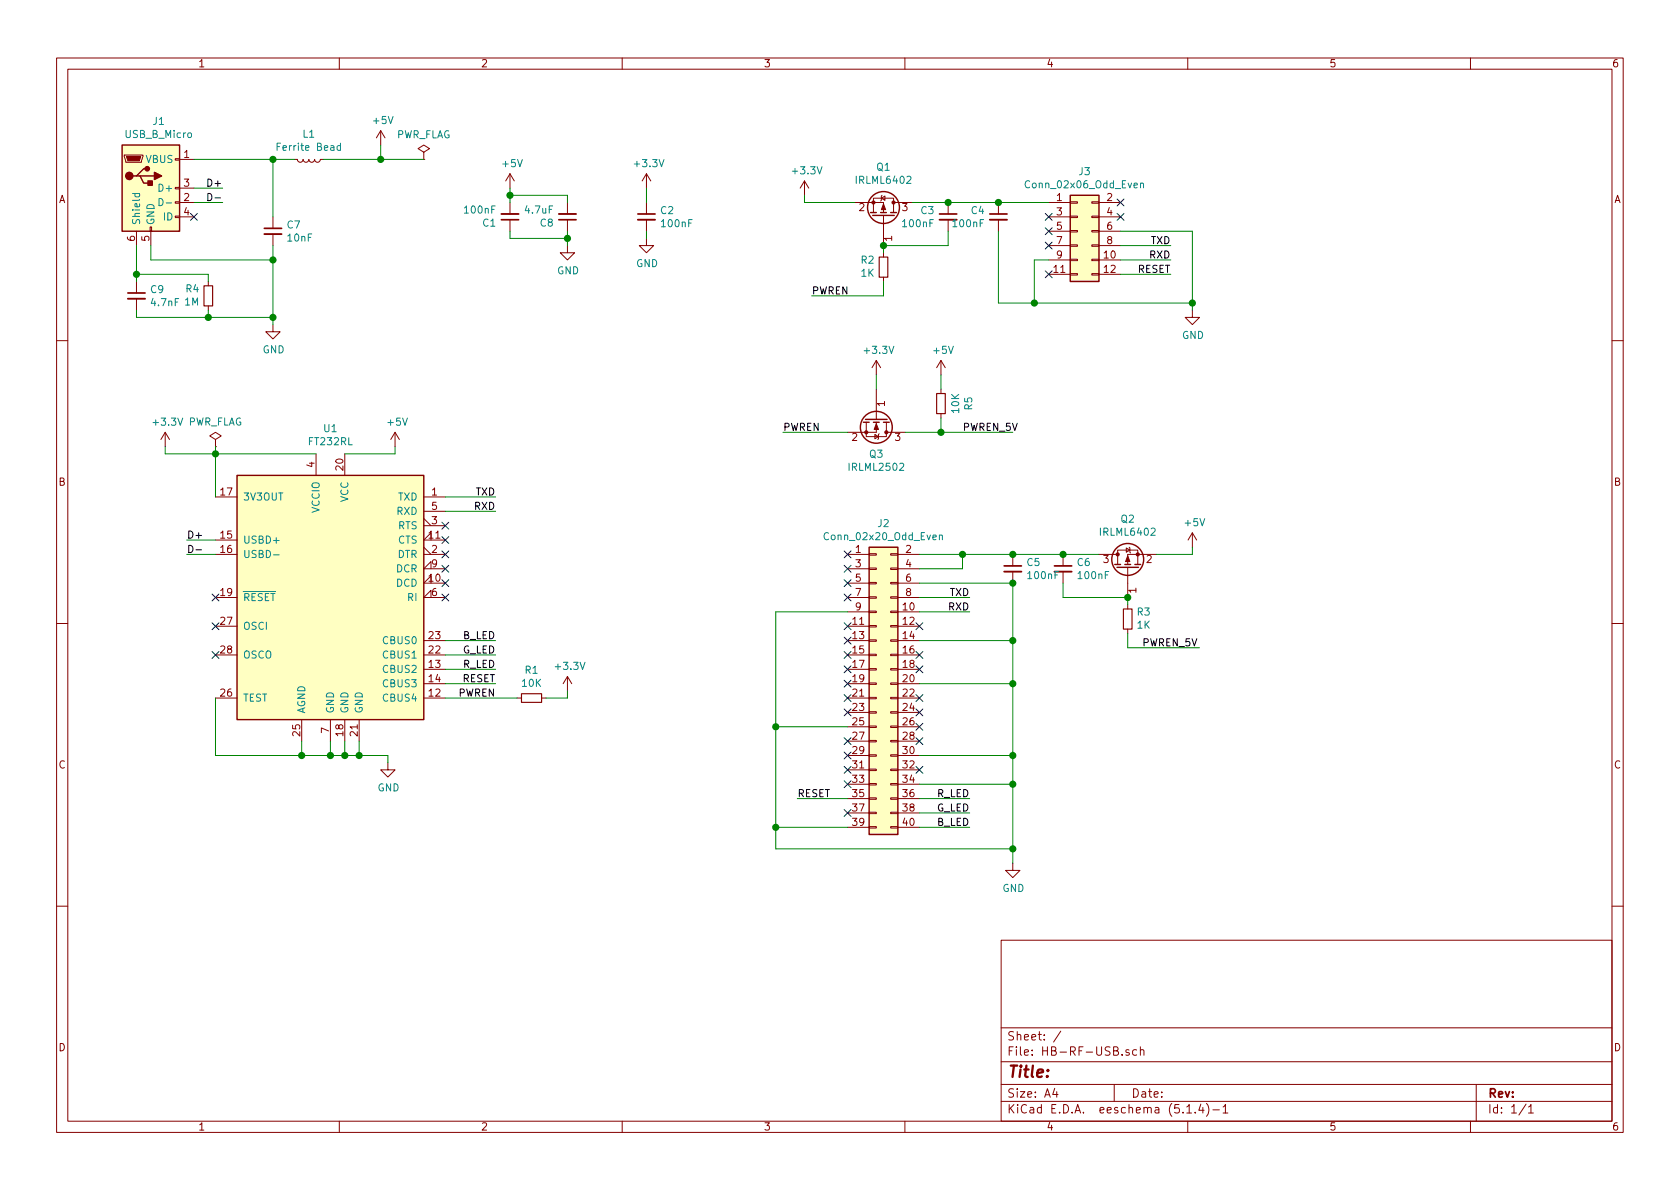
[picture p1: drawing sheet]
EESchema Schematic File Version 4
LIBS:HB-RF-USB-cache
EELAYER 30 0
EELAYER END
$Descr A4 11693 8268
encoding utf-8
Sheet 1 1
Title ""
Date ""
Rev ""
Comp ""
Comment1 ""
Comment2 ""
Comment3 ""
Comment4 ""
$EndDescr
$Comp
L HB-RF-USB-rescue:FT232RL-Interface_USB U1
U 1 1
P 2300 4150
F 0 "U1" H 2300 5328 50  0000 C CNN
F 1 "FT232RL" H 2300 5237 50  0000 C CNN
F 2 "Package_SO:SSOP-28_5.3x10.2mm_P0.65mm" H 2300 4150 50  0001 C CNN
F 3 "http://www.ftdichip.com/Products/ICs/FT232RL.htm" H 2300 4150 50  0001 C CNN
	1    2300 4150
	1    0    0    -1  
$EndComp
$Comp
L Connector:USB_B_Micro J1
U 1 1
P 1050 1300
F 0 "J1" H 1105 1767 50  0000 C CNN
F 1 "USB_B_Micro" H 1105 1676 50  0000 C CNN
F 2 "Homebrew:U-F-M5DD-Y-1" H 1200 1250 50  0001 C CNN
F 3 "~" H 1200 1250 50  0001 C CNN
	1    1050 1300
	1    0    0    -1  
$EndComp
$Comp
L Connector_Generic:Conn_02x06_Odd_Even J3
U 1 1
P 7500 1600
F 0 "J3" H 7550 2017 50  0000 C CNN
F 1 "Conn_02x06_Odd_Even" H 7550 1926 50  0000 C CNN
F 2 "Connector_PinHeader_2.54mm:PinHeader_2x06_P2.54mm_Vertical" H 7500 1600 50  0001 C CNN
F 3 "~" H 7500 1600 50  0001 C CNN
	1    7500 1600
	1    0    0    -1  
$EndComp
$Comp
L Connector_Generic:Conn_02x20_Odd_Even J2
U 1 1
P 6100 4750
F 0 "J2" H 6150 5867 50  0000 C CNN
F 1 "Conn_02x20_Odd_Even" H 6150 5776 50  0000 C CNN
F 2 "Connector_PinHeader_2.54mm:PinHeader_2x20_P2.54mm_Vertical" H 6100 4750 50  0001 C CNN
F 3 "~" H 6100 4750 50  0001 C CNN
	1    6100 4750
	1    0    0    -1  
$EndComp
$Comp
L power:GND #PWR01
U 1 1
P 1900 2250
F 0 "#PWR01" H 1900 2000 50  0001 C CNN
F 1 "GND" H 1905 2077 50  0000 C CNN
F 2 "" H 1900 2250 50  0001 C CNN
F 3 "" H 1900 2250 50  0001 C CNN
	1    1900 2250
	1    0    0    -1  
$EndComp
$Comp
L power:GND #PWR05
U 1 1
P 2700 5300
F 0 "#PWR05" H 2700 5050 50  0001 C CNN
F 1 "GND" H 2705 5127 50  0000 C CNN
F 2 "" H 2700 5300 50  0001 C CNN
F 3 "" H 2700 5300 50  0001 C CNN
	1    2700 5300
	1    0    0    -1  
$EndComp
Wire Wire Line
	2100 5150 2100 5250
Wire Wire Line
	2100 5250 2300 5250
Wire Wire Line
	2700 5250 2700 5300
Wire Wire Line
	2300 5150 2300 5250
Connection ~ 2300 5250
Wire Wire Line
	2400 5150 2400 5250
Wire Wire Line
	2300 5250 2400 5250
Connection ~ 2400 5250
Wire Wire Line
	2400 5250 2500 5250
Wire Wire Line
	2500 5150 2500 5250
Connection ~ 2500 5250
Wire Wire Line
	2500 5250 2700 5250
$Comp
L power:+5V #PWR02
U 1 1
P 2650 1000
F 0 "#PWR02" H 2650 850 50  0001 C CNN
F 1 "+5V" H 2665 1173 50  0000 C CNN
F 2 "" H 2650 1000 50  0001 C CNN
F 3 "" H 2650 1000 50  0001 C CNN
	1    2650 1000
	1    0    0    -1  
$EndComp
NoConn ~ 1350 1500
Text Label 6750 4150 2    50   ~ 0
TXD
Text Label 6750 4250 2    50   ~ 0
RXD
Wire Wire Line
	6750 4150 6400 4150
Wire Wire Line
	6750 4250 6400 4250
NoConn ~ 3100 3650
NoConn ~ 3100 3750
NoConn ~ 3100 3850
NoConn ~ 3100 3950
NoConn ~ 3100 4050
NoConn ~ 3100 4150
$Comp
L Device:C_Small C2
U 1 1
P 4500 1500
F 0 "C2" H 4592 1546 50  0000 L CNN
F 1 "100nF" H 4592 1455 50  0000 L CNN
F 2 "Capacitor_SMD:C_0805_2012Metric_Pad1.15x1.40mm_HandSolder" H 4500 1500 50  0001 C CNN
F 3 "~" H 4500 1500 50  0001 C CNN
	1    4500 1500
	1    0    0    -1  
$EndComp
$Comp
L power:GND #PWR03
U 1 1
P 4500 1650
F 0 "#PWR03" H 4500 1400 50  0001 C CNN
F 1 "GND" H 4505 1477 50  0000 C CNN
F 2 "" H 4500 1650 50  0001 C CNN
F 3 "" H 4500 1650 50  0001 C CNN
	1    4500 1650
	1    0    0    -1  
$EndComp
Wire Wire Line
	4500 1600 4500 1650
Wire Wire Line
	1500 3150 2200 3150
Wire Wire Line
	1500 3150 1500 3450
Wire Wire Line
	4500 1300 4500 1400
Connection ~ 1500 3150
Wire Wire Line
	2400 3150 2750 3150
Wire Wire Line
	2750 3150 2750 3100
$Comp
L power:+5V #PWR06
U 1 1
P 2750 3100
F 0 "#PWR06" H 2750 2950 50  0001 C CNN
F 1 "+5V" H 2765 3273 50  0000 C CNN
F 2 "" H 2750 3100 50  0001 C CNN
F 3 "" H 2750 3100 50  0001 C CNN
	1    2750 3100
	1    0    0    -1  
$EndComp
Text Label 3450 4750 2    50   ~ 0
RESET
Text Label 6750 5550 2    50   ~ 0
R_LED
Text Label 6750 5650 2    50   ~ 0
G_LED
Text Label 6750 5750 2    50   ~ 0
B_LED
Wire Wire Line
	3100 4450 3450 4450
Wire Wire Line
	6750 5550 6400 5550
Wire Wire Line
	6400 5650 6750 5650
Wire Wire Line
	6750 5750 6400 5750
Text Label 3450 4650 2    50   ~ 0
R_LED
Text Label 3450 4550 2    50   ~ 0
G_LED
Text Label 3450 4450 2    50   ~ 0
B_LED
Wire Wire Line
	3450 4550 3100 4550
Wire Wire Line
	3100 4650 3450 4650
Wire Wire Line
	3450 4750 3100 4750
Text Label 5550 5550 0    50   ~ 0
RESET
Wire Wire Line
	5550 5550 5900 5550
$Comp
L power:+5V #PWR011
U 1 1
P 8300 3800
F 0 "#PWR011" H 8300 3650 50  0001 C CNN
F 1 "+5V" H 8315 3973 50  0000 C CNN
F 2 "" H 8300 3800 50  0001 C CNN
F 3 "" H 8300 3800 50  0001 C CNN
	1    8300 3800
	1    0    0    -1  
$EndComp
Wire Wire Line
	6400 3850 6700 3850
Wire Wire Line
	6700 3950 6700 3850
Wire Wire Line
	6400 3950 6700 3950
$Comp
L power:GND #PWR09
U 1 1
P 7050 6000
F 0 "#PWR09" H 7050 5750 50  0001 C CNN
F 1 "GND" H 7055 5827 50  0000 C CNN
F 2 "" H 7050 6000 50  0001 C CNN
F 3 "" H 7050 6000 50  0001 C CNN
	1    7050 6000
	1    0    0    -1  
$EndComp
Wire Wire Line
	6400 4050 7050 4050
Wire Wire Line
	7050 4050 7050 4450
Wire Wire Line
	6400 4450 7050 4450
Connection ~ 7050 4450
Wire Wire Line
	7050 4450 7050 4750
Wire Wire Line
	6400 4750 7050 4750
Connection ~ 7050 4750
Wire Wire Line
	7050 4750 7050 5250
Wire Wire Line
	6400 5250 7050 5250
Connection ~ 7050 5250
Wire Wire Line
	7050 5250 7050 5450
Wire Wire Line
	6400 5450 7050 5450
Connection ~ 7050 5450
NoConn ~ 6400 4350
NoConn ~ 6400 4550
NoConn ~ 6400 4650
NoConn ~ 6400 4850
NoConn ~ 6400 4950
NoConn ~ 6400 5050
NoConn ~ 6400 5150
NoConn ~ 6400 5350
NoConn ~ 5900 5650
NoConn ~ 5900 5450
NoConn ~ 5900 5350
NoConn ~ 5900 5250
NoConn ~ 5900 5150
NoConn ~ 5900 4950
NoConn ~ 5900 4850
NoConn ~ 5900 4750
NoConn ~ 5900 4650
NoConn ~ 5900 4550
NoConn ~ 5900 4450
NoConn ~ 5900 4350
NoConn ~ 5900 4150
NoConn ~ 5900 4050
NoConn ~ 5900 3950
NoConn ~ 5900 3850
Wire Wire Line
	5900 4250 5400 4250
Wire Wire Line
	5400 4250 5400 5050
Wire Wire Line
	7050 5900 7050 6000
Wire Wire Line
	5400 5900 7050 5900
Wire Wire Line
	7050 5450 7050 5900
Connection ~ 7050 5900
Wire Wire Line
	5900 5050 5400 5050
Connection ~ 5400 5050
Wire Wire Line
	5400 5050 5400 5750
Wire Wire Line
	5900 5750 5400 5750
Connection ~ 5400 5750
Wire Wire Line
	5400 5750 5400 5900
Text Label 8150 1700 2    50   ~ 0
TXD
Text Label 8150 1800 2    50   ~ 0
RXD
Wire Wire Line
	8150 1700 7800 1700
Wire Wire Line
	8150 1800 7800 1800
Text Label 8150 1900 2    50   ~ 0
RESET
Wire Wire Line
	7800 1900 8150 1900
NoConn ~ 7800 1500
NoConn ~ 7800 1400
NoConn ~ 7300 1500
NoConn ~ 7300 1600
NoConn ~ 7300 1700
NoConn ~ 7300 1900
$Comp
L Transistor_FET:IRLML6402 Q2
U 1 1
P 7850 3950
F 0 "Q2" V 8193 3950 50  0000 C CNN
F 1 "IRLML6402" V 8102 3950 50  0000 C CNN
F 2 "Package_TO_SOT_SMD:SOT-23_Handsoldering" H 8050 3875 50  0001 L CIN
F 3 "https://www.infineon.com/dgdl/irlml6402pbf.pdf?fileId=5546d462533600a401535668d5c2263c" H 7850 3950 50  0001 L CNN
	1    7850 3950
	0    -1   -1   0   
$EndComp
Wire Wire Line
	1050 1700 1050 1800
$Comp
L Device:C_Small C7
U 1 1
P 1900 1600
F 0 "C7" H 1992 1646 50  0000 L CNN
F 1 "10nF" H 1992 1555 50  0000 L CNN
F 2 "Capacitor_SMD:C_0805_2012Metric_Pad1.15x1.40mm_HandSolder" H 1900 1600 50  0001 C CNN
F 3 "~" H 1900 1600 50  0001 C CNN
	1    1900 1600
	1    0    0    -1  
$EndComp
Text Label 3450 4850 2    50   ~ 0
PWREN
NoConn ~ 1500 4150
NoConn ~ 1500 4350
NoConn ~ 1500 4550
$Comp
L Device:R_Small R1
U 1 1
P 3700 4850
F 0 "R1" V 3504 4850 50  0000 C CNN
F 1 "10K" V 3595 4850 50  0000 C CNN
F 2 "Resistor_SMD:R_0805_2012Metric_Pad1.15x1.40mm_HandSolder" H 3700 4850 50  0001 C CNN
F 3 "~" H 3700 4850 50  0001 C CNN
	1    3700 4850
	0    1    1    0   
$EndComp
Wire Wire Line
	3100 4850 3600 4850
Wire Wire Line
	3950 4850 3950 4800
Wire Wire Line
	3800 4850 3950 4850
$Comp
L Device:R_Small R3
U 1 1
P 7850 4300
F 0 "R3" H 7791 4254 50  0000 R CNN
F 1 "1K" H 7791 4345 50  0000 R CNN
F 2 "Resistor_SMD:R_0805_2012Metric_Pad1.15x1.40mm_HandSolder" H 7850 4300 50  0001 C CNN
F 3 "~" H 7850 4300 50  0001 C CNN
	1    7850 4300
	-1   0    0    1   
$EndComp
$Comp
L Device:C_Small C6
U 1 1
P 7400 3950
F 0 "C6" H 7492 3996 50  0000 L CNN
F 1 "100nF" H 7492 3905 50  0000 L CNN
F 2 "Capacitor_SMD:C_0805_2012Metric_Pad1.15x1.40mm_HandSolder" H 7400 3950 50  0001 C CNN
F 3 "~" H 7400 3950 50  0001 C CNN
	1    7400 3950
	1    0    0    -1  
$EndComp
$Comp
L Device:C_Small C5
U 1 1
P 7050 3950
F 0 "C5" H 7142 3996 50  0000 L CNN
F 1 "100nF" H 7142 3905 50  0000 L CNN
F 2 "Capacitor_SMD:C_0805_2012Metric_Pad1.15x1.40mm_HandSolder" H 7050 3950 50  0001 C CNN
F 3 "~" H 7050 3950 50  0001 C CNN
	1    7050 3950
	1    0    0    -1  
$EndComp
Wire Wire Line
	7400 3850 7650 3850
Wire Wire Line
	7400 3850 7050 3850
Connection ~ 7400 3850
Wire Wire Line
	7400 4050 7400 4150
Wire Wire Line
	7400 4150 7850 4150
Wire Wire Line
	7850 4150 7850 4200
Connection ~ 7850 4150
Connection ~ 7050 3850
Wire Wire Line
	7850 4400 7850 4500
Wire Wire Line
	7850 4500 8350 4500
Connection ~ 7050 4050
Wire Wire Line
	6700 3850 7050 3850
Connection ~ 6700 3850
Wire Wire Line
	8050 3850 8300 3850
Wire Wire Line
	8300 3850 8300 3800
$Comp
L Transistor_FET:IRLML6402 Q1
U 1 1
P 6150 1500
F 0 "Q1" V 6493 1500 50  0000 C CNN
F 1 "IRLML6402" V 6402 1500 50  0000 C CNN
F 2 "Package_TO_SOT_SMD:SOT-23_Handsoldering" H 6350 1425 50  0001 L CIN
F 3 "https://www.infineon.com/dgdl/irlml6402pbf.pdf?fileId=5546d462533600a401535668d5c2263c" H 6150 1500 50  0001 L CNN
	1    6150 1500
	0    1    -1   0   
$EndComp
$Comp
L Device:R_Small R2
U 1 1
P 6150 1850
F 0 "R2" H 6091 1804 50  0000 R CNN
F 1 "1K" H 6091 1895 50  0000 R CNN
F 2 "Resistor_SMD:R_0805_2012Metric_Pad1.15x1.40mm_HandSolder" H 6150 1850 50  0001 C CNN
F 3 "~" H 6150 1850 50  0001 C CNN
	1    6150 1850
	1    0    0    1   
$EndComp
$Comp
L Device:C_Small C3
U 1 1
P 6600 1500
F 0 "C3" H 6692 1546 50  0000 L CNN
F 1 "100nF" H 6692 1455 50  0000 L CNN
F 2 "Capacitor_SMD:C_0805_2012Metric_Pad1.15x1.40mm_HandSolder" H 6600 1500 50  0001 C CNN
F 3 "~" H 6600 1500 50  0001 C CNN
	1    6600 1500
	-1   0    0    -1  
$EndComp
$Comp
L Device:C_Small C4
U 1 1
P 6950 1500
F 0 "C4" H 7042 1546 50  0000 L CNN
F 1 "100nF" H 7042 1455 50  0000 L CNN
F 2 "Capacitor_SMD:C_0805_2012Metric_Pad1.15x1.40mm_HandSolder" H 6950 1500 50  0001 C CNN
F 3 "~" H 6950 1500 50  0001 C CNN
	1    6950 1500
	-1   0    0    -1  
$EndComp
Wire Wire Line
	6600 1400 6350 1400
Wire Wire Line
	6600 1400 6950 1400
Connection ~ 6600 1400
Wire Wire Line
	6600 1600 6600 1700
Wire Wire Line
	6600 1700 6150 1700
Wire Wire Line
	6150 1700 6150 1750
Connection ~ 6150 1700
Connection ~ 6950 1400
Wire Wire Line
	6150 1950 6150 2050
Wire Wire Line
	6150 2050 5650 2050
Text Label 5650 2050 0    50   ~ 0
PWREN
Wire Wire Line
	7300 1400 6950 1400
$Comp
L power:GND #PWR010
U 1 1
P 8300 2150
F 0 "#PWR010" H 8300 1900 50  0001 C CNN
F 1 "GND" H 8305 1977 50  0000 C CNN
F 2 "" H 8300 2150 50  0001 C CNN
F 3 "" H 8300 2150 50  0001 C CNN
	1    8300 2150
	1    0    0    -1  
$EndComp
Wire Wire Line
	8300 1600 8300 2100
Wire Wire Line
	7800 1600 8300 1600
Wire Wire Line
	6950 1600 6950 2100
Wire Wire Line
	6950 2100 7200 2100
Connection ~ 8300 2100
Wire Wire Line
	8300 2100 8300 2150
Wire Wire Line
	7300 1800 7200 1800
Wire Wire Line
	7200 1800 7200 2100
Connection ~ 7200 2100
Wire Wire Line
	7200 2100 8300 2100
$Comp
L power:+3.3V #PWR04
U 1 1
P 1150 3100
F 0 "#PWR04" H 1150 2950 50  0001 C CNN
F 1 "+3.3V" H 1165 3273 50  0000 C CNN
F 2 "" H 1150 3100 50  0001 C CNN
F 3 "" H 1150 3100 50  0001 C CNN
	1    1150 3100
	1    0    0    -1  
$EndComp
$Comp
L power:+3.3V #PWR08
U 1 1
P 5600 1350
F 0 "#PWR08" H 5600 1200 50  0001 C CNN
F 1 "+3.3V" H 5615 1523 50  0000 C CNN
F 2 "" H 5600 1350 50  0001 C CNN
F 3 "" H 5600 1350 50  0001 C CNN
	1    5600 1350
	1    0    0    -1  
$EndComp
Wire Wire Line
	5600 1350 5600 1400
Wire Wire Line
	5600 1400 5950 1400
Wire Wire Line
	1500 3100 1500 3150
Text Label 3450 3450 2    50   ~ 0
TXD
Text Label 3450 3550 2    50   ~ 0
RXD
Wire Wire Line
	3450 3450 3100 3450
Wire Wire Line
	3450 3550 3100 3550
Text Label 1550 1300 2    50   ~ 0
D+
Text Label 1550 1400 2    50   ~ 0
D-
Text Label 1300 3750 0    50   ~ 0
D+
Text Label 1300 3850 0    50   ~ 0
D-
Wire Wire Line
	1350 1300 1550 1300
Wire Wire Line
	1550 1400 1350 1400
Wire Wire Line
	1300 3750 1500 3750
Wire Wire Line
	1300 3850 1500 3850
$Comp
L Device:C_Small C1
U 1 1
P 3550 1500
F 0 "C1" H 3642 1546 50  0000 L CNN
F 1 "100nF" H 3642 1455 50  0000 L CNN
F 2 "Capacitor_SMD:C_0805_2012Metric_Pad1.15x1.40mm_HandSolder" H 3550 1500 50  0001 C CNN
F 3 "~" H 3550 1500 50  0001 C CNN
	1    3550 1500
	-1   0    0    1   
$EndComp
$Comp
L power:GND #PWR012
U 1 1
P 3950 1700
F 0 "#PWR012" H 3950 1450 50  0001 C CNN
F 1 "GND" H 3955 1527 50  0000 C CNN
F 2 "" H 3950 1700 50  0001 C CNN
F 3 "" H 3950 1700 50  0001 C CNN
	1    3950 1700
	1    0    0    -1  
$EndComp
$Comp
L Device:C_Small C8
U 1 1
P 3950 1500
F 0 "C8" H 4042 1546 50  0000 L CNN
F 1 "4.7uF" H 4042 1455 50  0000 L CNN
F 2 "Capacitor_SMD:C_0805_2012Metric_Pad1.15x1.40mm_HandSolder" H 3950 1500 50  0001 C CNN
F 3 "~" H 3950 1500 50  0001 C CNN
	1    3950 1500
	-1   0    0    1   
$EndComp
Wire Wire Line
	2650 1100 2650 1000
$Comp
L Device:L_Small L1
U 1 1
P 2150 1100
F 0 "L1" V 1972 1100 50  0000 C CNN
F 1 "Ferrite Bead" V 2063 1100 50  0000 C CNN
F 2 "Inductor_SMD:L_0805_2012Metric_Pad1.15x1.40mm_HandSolder" H 2150 1100 50  0001 C CNN
F 3 "~" H 2150 1100 50  0001 C CNN
	1    2150 1100
	0    1    1    0   
$EndComp
$Comp
L power:+3.3V #PWR0101
U 1 1
P 4500 1300
F 0 "#PWR0101" H 4500 1150 50  0001 C CNN
F 1 "+3.3V" H 4515 1473 50  0000 C CNN
F 2 "" H 4500 1300 50  0001 C CNN
F 3 "" H 4500 1300 50  0001 C CNN
	1    4500 1300
	1    0    0    -1  
$EndComp
$Comp
L power:+5V #PWR0102
U 1 1
P 3550 1300
F 0 "#PWR0102" H 3550 1150 50  0001 C CNN
F 1 "+5V" H 3565 1473 50  0000 C CNN
F 2 "" H 3550 1300 50  0001 C CNN
F 3 "" H 3550 1300 50  0001 C CNN
	1    3550 1300
	1    0    0    -1  
$EndComp
Wire Wire Line
	3550 1300 3550 1350
Wire Wire Line
	3550 1350 3950 1350
Wire Wire Line
	3950 1350 3950 1400
Connection ~ 3550 1350
Wire Wire Line
	3550 1350 3550 1400
Wire Wire Line
	3550 1600 3550 1650
Wire Wire Line
	3550 1650 3950 1650
Wire Wire Line
	3950 1650 3950 1600
Wire Wire Line
	3950 1650 3950 1700
Connection ~ 3950 1650
Wire Wire Line
	1500 4850 1500 5250
Wire Wire Line
	1500 5250 2100 5250
Connection ~ 2100 5250
$Comp
L Device:C_Small C9
U 1 1
P 950 2050
F 0 "C9" H 1042 2096 50  0000 L CNN
F 1 "4.7nF" H 1042 2005 50  0000 L CNN
F 2 "Capacitor_SMD:C_0805_2012Metric_Pad1.15x1.40mm_HandSolder" H 950 2050 50  0001 C CNN
F 3 "~" H 950 2050 50  0001 C CNN
	1    950  2050
	1    0    0    -1  
$EndComp
$Comp
L Device:R_Small R4
U 1 1
P 1450 2050
F 0 "R4" H 1391 2004 50  0000 R CNN
F 1 "1M" H 1391 2095 50  0000 R CNN
F 2 "Resistor_SMD:R_0805_2012Metric_Pad1.15x1.40mm_HandSolder" H 1450 2050 50  0001 C CNN
F 3 "~" H 1450 2050 50  0001 C CNN
	1    1450 2050
	1    0    0    1   
$EndComp
Wire Wire Line
	950  1700 950  1900
Wire Wire Line
	950  1900 1450 1900
Wire Wire Line
	1450 1900 1450 1950
Connection ~ 950  1900
Wire Wire Line
	950  1900 950  1950
Wire Wire Line
	950  2150 950  2200
Wire Wire Line
	950  2200 1450 2200
Wire Wire Line
	1450 2150 1450 2200
Wire Wire Line
	1900 1500 1900 1100
Wire Wire Line
	1900 1100 2050 1100
Wire Wire Line
	1900 1700 1900 1800
Connection ~ 1900 1100
Wire Wire Line
	1450 2200 1900 2200
Connection ~ 1450 2200
Connection ~ 1900 2200
Wire Wire Line
	1900 2200 1900 2250
Wire Wire Line
	1050 1800 1900 1800
Connection ~ 1900 1800
Wire Wire Line
	1900 1800 1900 2200
Wire Wire Line
	1350 1100 1900 1100
$Comp
L power:PWR_FLAG #FLG0101
U 1 1
P 2950 1100
F 0 "#FLG0101" H 2950 1175 50  0001 C CNN
F 1 "PWR_FLAG" H 2950 1274 50  0000 C CNN
F 2 "" H 2950 1100 50  0001 C CNN
F 3 "~" H 2950 1100 50  0001 C CNN
	1    2950 1100
	1    0    0    -1  
$EndComp
Wire Wire Line
	2250 1100 2650 1100
Wire Wire Line
	2650 1100 2950 1100
Connection ~ 2650 1100
$Comp
L power:PWR_FLAG #FLG0102
U 1 1
P 1500 3100
F 0 "#FLG0102" H 1500 3175 50  0001 C CNN
F 1 "PWR_FLAG" H 1500 3274 50  0000 C CNN
F 2 "" H 1500 3100 50  0001 C CNN
F 3 "~" H 1500 3100 50  0001 C CNN
	1    1500 3100
	1    0    0    -1  
$EndComp
Wire Wire Line
	1150 3100 1150 3150
Wire Wire Line
	1150 3150 1500 3150
$Comp
L power:+3.3V #PWR0103
U 1 1
P 3950 4800
F 0 "#PWR0103" H 3950 4650 50  0001 C CNN
F 1 "+3.3V" H 3965 4973 50  0000 C CNN
F 2 "" H 3950 4800 50  0001 C CNN
F 3 "" H 3950 4800 50  0001 C CNN
	1    3950 4800
	1    0    0    -1  
$EndComp
$Comp
L Device:Q_NMOS_GSD Q3
U 1 1
P 6100 2900
F 0 "Q3" V 6350 2900 50  0000 C CNN
F 1 "IRLML2502" V 6441 2900 50  0000 C CNN
F 2 "Package_TO_SOT_SMD:SOT-23_Handsoldering" H 6300 3000 50  0001 C CNN
F 3 "~" H 6100 2900 50  0001 C CNN
	1    6100 2900
	0    1    1    0   
$EndComp
Text Label 5450 3000 0    50   ~ 0
PWREN
Wire Wire Line
	5450 3000 5900 3000
Wire Wire Line
	6100 2700 6100 2600
$Comp
L power:+3.3V #PWR0104
U 1 1
P 6100 2600
F 0 "#PWR0104" H 6100 2450 50  0001 C CNN
F 1 "+3.3V" H 6115 2773 50  0000 C CNN
F 2 "" H 6100 2600 50  0001 C CNN
F 3 "" H 6100 2600 50  0001 C CNN
	1    6100 2600
	1    0    0    -1  
$EndComp
Wire Wire Line
	6300 3000 6550 3000
Text Label 6700 3000 0    50   ~ 0
PWREN_5V
$Comp
L Device:R_Small R5
U 1 1
P 6550 2800
F 0 "R5" V 6354 2800 50  0000 C CNN
F 1 "10K" V 6445 2800 50  0000 C CNN
F 2 "Resistor_SMD:R_0805_2012Metric_Pad1.15x1.40mm_HandSolder" H 6550 2800 50  0001 C CNN
F 3 "~" H 6550 2800 50  0001 C CNN
	1    6550 2800
	-1   0    0    1   
$EndComp
Wire Wire Line
	6550 2900 6550 3000
Connection ~ 6550 3000
Wire Wire Line
	6550 3000 7050 3000
Wire Wire Line
	6550 2700 6550 2600
$Comp
L power:+5V #PWR0105
U 1 1
P 6550 2600
F 0 "#PWR0105" H 6550 2450 50  0001 C CNN
F 1 "+5V" H 6565 2773 50  0000 C CNN
F 2 "" H 6550 2600 50  0001 C CNN
F 3 "" H 6550 2600 50  0001 C CNN
	1    6550 2600
	1    0    0    -1  
$EndComp
Text Label 7950 4500 0    50   ~ 0
PWREN_5V
$EndSCHEMATC
